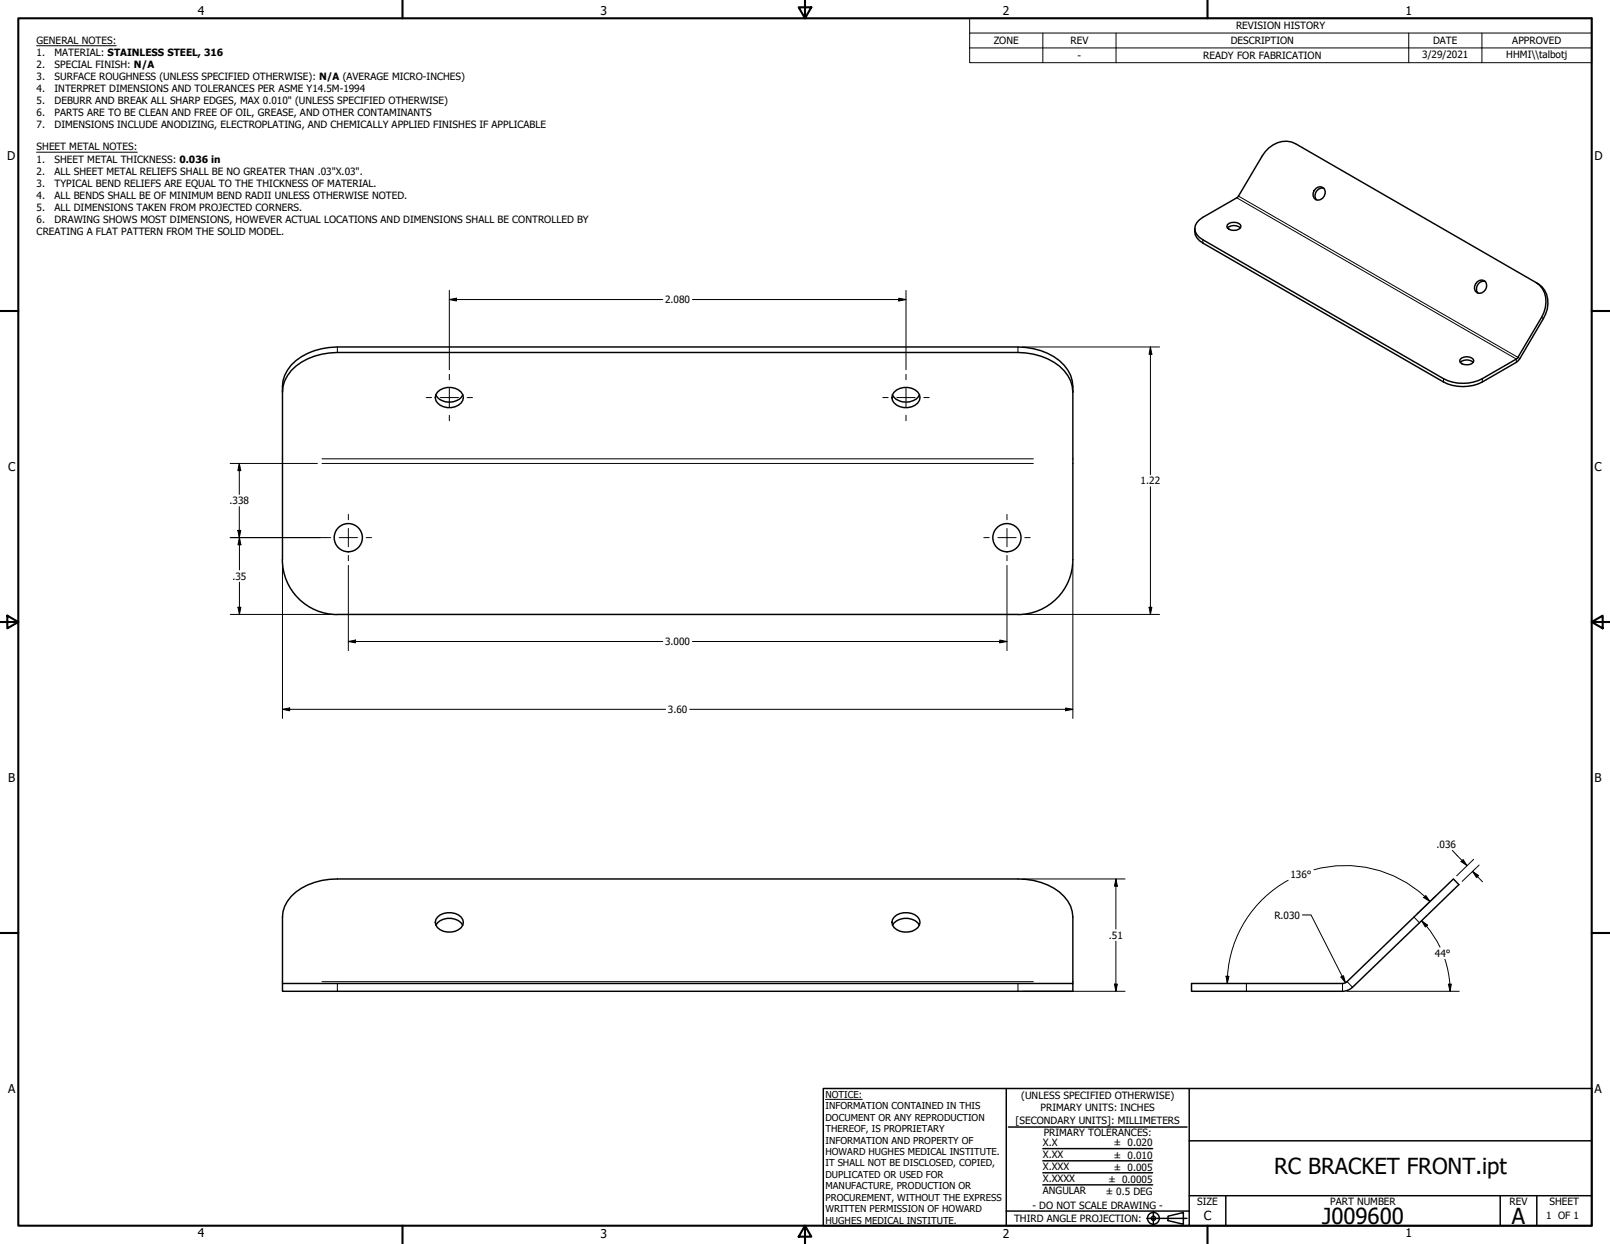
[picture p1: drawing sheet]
<svg xmlns="http://www.w3.org/2000/svg" width="559mm" height="432mm" viewBox="0 0 559 432" stroke-linecap="round" stroke-linejoin="round" font-family="sans-serif">
<!-- layer: Visible (ANSI) -->
<g fill="none" stroke="#000" stroke-width=".51">
<path d="M440.4 51.4a8.1 8.1 0 0 1 9.2-1.5l83.5 48.2a8.7 8.7 0 0 1 2 12.1l-8.5 14.2-12.1 7a14.9 14.9 0 0 1-13.5 0l-83.5-48.2a4.1 4.1 0 0 1-2.8-3.9 4.1 4.1 0 0 1 2.8-3.9l12.1-7 8.5-14.2zM414.7 79.3a4.6 4.6 0 0 0 2.8 5.1l83.5 48.2a14.9 14.9 0 0 0 13.5 0l12.4-7.4 8.8-14.6a8.7 8.7 0 0 0-2.4-12.4M426 78a3.5 3.5 0 0 1 4.5 0l.2 .6a2.92 2.92 0 0 1-4.7 .5zM426 79.1a3.3 3.3 0 0 1 4.5 0M456.7 65.4a1.98 1.98 0 0 1 2.8 0 1.98 1.98 0 0 1 .1 2.8 2.04 2.04 0 0 1-3 1.1 2.04 2.04 0 0 1-.5-3.1zM459.4 65.3a2.6 2.6 0 0 0-2.6 1.2 2.6 2.6 0 0 0 .1 2.9M512.7 97.8a1.98 1.98 0 0 1 2.8-.1 1.98 1.98 0 0 1 .1 2.8 2.04 2.04 0 0 1-2.9 1.1 2.04 2.04 0 0 1-.6-3.1zM515.5 97.7a2.58 2.58 0 0 0-2.7 1.1 2.58 2.58 0 0 0 .2 2.9M98 136.1a13.2 13.2 0 0 1 8.8-11.6 25.6 25.6 0 0 1 10.3-2.2h236.2a20.6 20.6 0 0 1 17.3 8.1l1 1.8 .8 3.9M151.3 137a5.6 5.6 0 0 0 9.4 0M151.8 136.1a5.7 5.7 0 0 1 8.8 .9 3.7 3.7 0 0 1-4 4.5 4.6 4.6 0 0 1-5.5-3.5l.2-1zM309.8 137a5.6 5.6 0 0 0 9.4 0"/>
<path d="M310.3 136.1a5.7 5.7 0 0 1 8.8 .9 3.7 3.7 0 0 1-4 4.5 4.6 4.6 0 0 1-5.5-3.5l.2-1zM506.8 124.7a3 3 0 0 1 4.7 .5 2.89 2.89 0 0 1-4.7 .6zM506.9 125.8a3.3 3.3 0 0 1 4.4 0M98 194.2a19.1 19.1 0 0 0 19.1 19.1h236.2a19 19 0 0 0 19.1-19M98 194.2v-60a13.2 13.2 0 0 1 8.8-11.6 25.6 25.6 0 0 1 10.3-2.2h236.2a20.6 20.6 0 0 1 17.3 8.1l1 1.8 .8 3.9v60M151.8 318.3a5.9 5.9 0 0 1 8.8 .9 3.6 3.6 0 0 1-4 4.3 4.6 4.6 0 0 1-5.5-3.3l.2-1zM310.3 318.3a5.9 5.9 0 0 1 8.8 .9 3.6 3.6 0 0 1-4 4.3 4.6 4.6 0 0 1-5.5-3.3l.2-1zM151.3 321.1a5.7 5.7 0 0 1 9.3 0M309.8 321.1a5.7 5.7 0 0 1 9.3 0M98 341.4v-23.1a12.7 12.7 0 0 1 8.8-11.1 24.6 24.6 0 0 1 10.3-2.1h236.2a20.7 20.7 0 0 1 17.3 7.7l1 1.8 .8 3.7v23.1M98 341.4h274.4v2.7h-274.4zM413.6 341.4l53-.1 .9-.6 36.9-35.6 1.9 1.9-36.9 35.7-1.6 1-1.8 .4h-52.4z"/>
<circle cx="120.9" cy="186.6" r="4.9"/>
<circle cx="349.5" cy="186.6" r="4.9"/>
</g>
<!-- layer: Visible Narrow (ANSI) -->
<g fill="none" stroke="#000" stroke-width=".35">
<path d="M429.3 68.7l97 55.9v1.2M429.9 68.1l97.6 56.4M417.5 83.2v1.2M535.1 110.2l.6 .4M117.1 120.6v1.7M353.3 120.6v1.7M501 131.4v1.2M514.5 131.4v1.2M111.8 159.3h246.8M111.8 160.9h246.8M490.9 318.4l1.6 1.8M111.8 340.7h246.8"/>
<path d="M117.1 341.5v2.5M353.3 341.5v2.5M432.6 341.5v2.5M466 341.5v2.5M467.7 340.8l1.6 1.8"/>
</g>
<!-- layer: Border (ANSI) -->
<g fill="none" stroke="#000" stroke-width=".72">
<path d="M6.3 6.3h546.1v419.1h-546.1zM139.7 0v6.3M277.2 2.5h4.4l-2.2 3.8zM279.4 0v6.3M419.1 0v6.3M0 107.9h6.3M552.4 107.9h6.4M0 215.9h6.3M2.5 213.7l3.8 2.2-3.8 2.2zM552.4 215.9l3.9-2.2v4.4zM552.4 215.9h6.4M0 323.8h6.3"/>
<path d="M552.4 323.8h6.4M139.7 425.4v6.4M279.4 425.4l2.2 3.9h-4.4zM279.4 425.4v6.4M419.1 425.4v6.4"/>
</g>
<!-- layer: Title (ANSI) -->
<g fill="none" stroke="#000" stroke-width=".51">
<path d="M285.8 377.8h266.6v47.6h-266.6zM349.2 377.8v47.6M412.7 377.8v47.6M350 391.2h62M361.9 398.7h38.1M412.7 396h139.7M361.9 411.3h38.1M361.9 407.1h38.1M361.9 402.9h38.1M412.7 415h139.7M425.4 415v10.4M520.7 415v10.4"/>
<path d="M533.4 415v10.4M349.2 420.4h63.5M398 422.9h14M400.3 420.6v4.6M405.4 422.1l5.3-1.2v4l-5.3-1.2z"/>
<circle cx="400.3" cy="422.9" r="2.05"/>
<circle cx="400.3" cy="422.9" r=".74"/>
</g>
<path d="M286.5 381.6h12.8" fill="none" stroke="#000" stroke-width=".35"/>
<!-- layer: Symbol (ANSI) -->
<path d="M12.7 15.9h27.6M336.5 11.5v-5.2h215.9v5.2M336.5 16.6h215.9M361.9 11.5v10.3M387.3 11.5v10.3M488.9 11.5v10.3M514.3 11.5v10.3M552.4 11.5h-215.9v5.1M552.4 11.5v10.3h-215.9v-5.2M12.7 52.8h35" fill="none" stroke="#000" stroke-width=".35"/>
<!-- layer: Dimension (ANSI) -->
<g fill="none" stroke="#000" stroke-width=".35">
<path d="M156 104l2.5-.5v1zM156 104h74M156 100.8v27.6M240.3 104h74.2M312 103.5l2.5 .5-2.5 .5zM314.5 100.8v27.6M354.9 120.4h47.6M399.3 120.4l.5 2.6h-1zM399.3 120.4v44.4M79.9 160.9h30.3M83.1 160.9l.5 2.5h-1.1zM83.1 160.9v10.7"/>
<path d="M83.1 175.9v10.7M399.3 169v44.3M79.9 186.6h33M82.5 184.1h1.1l-.5 2.5zM83.1 186.6l.5 2.5h-1zM83.1 186.6v11.2M98 195.8v53.6M120.9 196.3v29.5M349.5 196.3v29.5M372.4 195.8v53.6M79.9 213.3h35.6M82.6 210.8h1l-.5 2.5z"/>
<path d="M83.1 202.1v11.2M354.9 213.3h47.6M398.8 210.8h1l-.5 2.5zM120.9 222.7l2.5-.5v.9zM120.9 222.7h109.1M240.3 222.7h109.2M347 222.2l2.5 .5-2.5 .4zM98 246.2l2.5-.5v1zM98 246.2h133M239.4 246.2h133M369.9 245.7l2.5 .5-2.5 .5zM504.1 295.2l5.1 5.3"/>
<path d="M507.1 299l.7-.6 1.4 2.1zM511.5 298.3l-5.9 5.7M354.9 305.1h35.6M387.3 305.1l.5 2.5h-1zM387.3 305.1v17.4M447.1 305.5a40.9 40.9 0 0 0-21.1 35.9M452 317.6h3l12 23.5M456 301.9a41 41 0 0 1 40.3 11M493.4 319.6l2 1.5-.7 .7zM493.4 319.6a35.3 35.3 0 0 1 6.4 9.2M494.2 311.6l.7-.7 1.4 2zM498.6 310.7l-6.7 6.5"/>
<path d="M511.1 302.5l2.1 1.4-.7 .7zM511.1 302.5l3.5 3.6M513.4 300.3l-5.9 5.6M387.3 326.7v17.4M425.5 338.8l1.1 .1-.6 2.5zM465.4 339.1l.9-.4 .7 2.4zM501.5 333l.6 1.8a35.3 35.3 0 0 1 1.2 9.3M354.9 344.1h35.6M386.8 341.6h1l-.5 2.5zM422.8 341.4h8.2M467.5 344.1h39M502.7 341.6h1l-.4 2.5z"/>
</g>
<g fill="#000">
<path d="M156 104l2.5-.5v1z" fill-rule="evenodd"/>
<path d="M312 103.5l2.5 .5-2.5 .5z" fill-rule="evenodd"/>
<path d="M399.3 120.4l.5 2.6h-1z" fill-rule="evenodd"/>
<path d="M83.1 160.9l.5 2.5h-1.1z" fill-rule="evenodd"/>
<path d="M82.5 184.1h1.1l-.5 2.5z" fill-rule="evenodd"/>
<path d="M83.1 186.6l.5 2.5h-1z" fill-rule="evenodd"/>
<path d="M82.6 210.8h1l-.5 2.5z" fill-rule="evenodd"/>
<path d="M398.8 210.8h1l-.5 2.5z" fill-rule="evenodd"/>
<path d="M120.9 222.7l2.5-.5v.9z" fill-rule="evenodd"/>
<path d="M347 222.2l2.5 .5-2.5 .4z" fill-rule="evenodd"/>
<path d="M98 246.2l2.5-.5v1z" fill-rule="evenodd"/>
<path d="M369.9 245.7l2.5 .5-2.5 .5z" fill-rule="evenodd"/>
<path d="M507.1 299l.7-.6 1.4 2.1z" fill-rule="evenodd"/>
<path d="M387.3 305.1l.5 2.5h-1z" fill-rule="evenodd"/>
<path d="M494.2 311.6l.7-.7 1.4 2z" fill-rule="evenodd"/>
<path d="M511.1 302.5l2.1 1.4-.7 .7z" fill-rule="evenodd"/>
<path d="M425.5 338.8l1.1 .1-.6 2.5z" fill-rule="evenodd"/>
<path d="M465.4 339.1l.9-.4 .7 2.4z" fill-rule="evenodd"/>
<path d="M493.4 319.6l2 1.5-.7 .7z" fill-rule="evenodd"/>
<path d="M386.8 341.6h1l-.5 2.5z" fill-rule="evenodd"/>
<path d="M502.7 341.6h1l-.4 2.5z" fill-rule="evenodd"/>
</g>
<!-- layer: Center Mark (ANSI) -->
<g fill="none" stroke="#000" stroke-width=".35">
<path d="M147.9 138h1.9M152.8 138h6.3M156 129.9v1.9M156 134.8v6.4M162.1 138h1.9M306.4 138h1.9M311.3 138h6.3M314.5 129.9v1.9M314.5 134.8v6.4M320.6 138h1.9M156 144.1v1.9M314.5 144.1v1.9"/>
<path d="M120.9 178.6v1.8M349.5 178.6v1.8M112.9 186.6h1.8M117.7 186.6h6.4M120.9 183.4v6.4M120.9 192.8v1.8M127.1 186.6h1.8M341.5 186.6h1.8M346.3 186.6h6.4M349.5 183.4v6.4M349.5 192.8v1.8M355.7 186.6h1.8"/>
</g>
<g font-size="7.7">
<text x="442.2" y="407.6">RC BRACKET FRONT.ipt</text>
<text x="458.9" y="424.8">J009600</text>
<text x="524.7" y="424.7">A</text>
</g>
<text font-size="4.4" x="417.8" y="423.5">C</text>
<g font-size="4.2">
<text x="68.7" y="5.3">4</text>
<text x="208.4" y="5.3">3</text>
<text x="348.1" y="5.3">2</text>
<text x="487.8" y="5.3">1</text>
<text x="2.5" y="55.5">D</text>
<text x="553.5" y="55.5">D</text>
<text x="2.8" y="163.5">C</text>
<text x="553.5" y="163.5">C</text>
<text x="2.9" y="271.4">B</text>
<text x="553.5" y="271.4">B</text>
<text x="2.8" y="379.3">A</text>
<text x="553.5" y="379.3">A</text>
<text x="68.7" y="429.5">4</text>
<text x="208.4" y="429.6">3</text>
<text x="348.1" y="429.6">2</text>
<text x="487.8" y="429.5">1</text>
</g>
<g font-size="3.5">
<text x="429" y="10.2">REVISION HISTORY</text>
<text x="12.7" y="15.3">GENERAL NOTES:</text>
<text x="344.9" y="15.3">ZONE</text>
<text x="371.5" y="15.3">REV</text>
<text x="427.2" y="15.3">DESCRIPTION</text>
<text x="497.4" y="15.3">DATE</text>
<text x="524.9" y="15.3">APPROVED</text>
<text x="12.7" y="19.5">1.</text>
<text x="12.7" y="23.7">2.</text>
<text x="18.9" y="19.5">MATERIAL: STAINLESS STEEL, 316</text>
<text x="18.9" y="23.7">SPECIAL FINISH: N/A</text>
<text x="374" y="20.3">-</text>
<text x="417.6" y="20.4">READY FOR FABRICATION</text>
<text x="493.6" y="20.2">3/29/2021</text>
<text x="522.8" y="20.2">HHMI\\talbotj</text>
<text x="12.7" y="27.9">3.</text>
<text x="18.9" y="27.9">SURFACE ROUGHNESS (UNLESS SPECIFIED OTHERWISE): N/A (AVERAGE MICRO-INCHES)</text>
<text x="12.7" y="32">4.</text>
<text x="18.9" y="32">INTERPRET DIMENSIONS AND TOLERANCES PER ASME Y14.5M-1994</text>
<text x="12.7" y="36.2">5.</text>
<text x="12.7" y="40.4">6.</text>
<text x="18.9" y="36.2">DEBURR AND BREAK ALL SHARP EDGES, MAX 0.010&quot; (UNLESS SPECIFIED OTHERWISE)</text>
<text x="18.9" y="40.4">PARTS ARE TO BE CLEAN AND FREE OF OIL, GREASE, AND OTHER CONTAMINANTS</text>
<text x="12.7" y="44.6">7.</text>
<text x="18.9" y="44.6">DIMENSIONS INCLUDE ANODIZING, ELECTROPLATING, AND CHEMICALLY APPLIED FINISHES IF APPLICABLE</text>
<text x="12.7" y="52.2">SHEET METAL NOTES:</text>
<text x="12.7" y="56.4">1.</text>
<text x="18.9" y="56.4">SHEET METAL THICKNESS: 0.036 in</text>
<text x="12.7" y="60.6">2.</text>
<text x="12.7" y="64.8">3.</text>
<text x="18.9" y="60.6">ALL SHEET METAL RELIEFS SHALL BE NO GREATER THAN .03&quot;X.03&quot;.</text>
<text x="18.9" y="64.8">TYPICAL BEND RELIEFS ARE EQUAL TO THE THICKNESS OF MATERIAL.</text>
<text x="12.7" y="69">4.</text>
<text x="18.9" y="69">ALL BENDS SHALL BE OF MINIMUM BEND RADII UNLESS OTHERWISE NOTED.</text>
<text x="12.7" y="73.2">5.</text>
<text x="12.7" y="77.3">6.</text>
<text x="18.9" y="73.2">ALL DIMENSIONS TAKEN FROM PROJECTED CORNERS.</text>
<text x="18.9" y="77.3">DRAWING SHOWS MOST DIMENSIONS, HOWEVER ACTUAL LOCATIONS AND DIMENSIONS SHALL BE CONTROLLED BY</text>
<text x="12.7" y="81.5">CREATING A FLAT PATTERN FROM THE SOLID MODEL.</text>
<text x="230.8" y="105.2">2.080</text>
<text x="395.9" y="168.1">1.22</text>
<text x="79.7" y="175">.338</text>
<text x="80.6" y="201.2">.35</text>
<text x="230.8" y="223.9">3.000</text>
<text x="231.8" y="247.5">3.60</text>
<text x="498.6" y="294.3">.036</text>
<text x="447.9" y="304.7">136°</text>
<text x="442.3" y="318.9">R.030</text>
<text x="384.9" y="325.8">.51</text>
<text x="498" y="332.2">44°</text>
<text x="354.5" y="381.6">(UNLESS SPECIFIED OTHERWISE)</text>
<text x="352.5" y="390">[SECONDARY UNITS]: MILLIMETERS</text>
<text x="361.1" y="385.8">PRIMARY UNITS: INCHES</text>
<text x="362.2" y="394.2">PRIMARY TOLERANCES:</text>
<text x="361.9" y="397.9">X.X</text>
<text x="386.6" y="397.9">± 0.020</text>
<text x="361.9" y="402.1">X.XX</text>
<text x="361.9" y="406.3">X.XXX</text>
<text x="386.6" y="402.1">± 0.010</text>
<text x="386.6" y="406.3">± 0.005</text>
<text x="361.9" y="410.4">X.XXXX</text>
<text x="384.7" y="410.5">± 0.0005</text>
<text x="358.4" y="419.7">- DO NOT SCALE DRAWING -</text>
<text x="361.9" y="414.6">ANGULAR</text>
<text x="383.8" y="414.7">± 0.5 DEG</text>
<text x="415.5" y="418.4">SIZE</text>
<text x="461.6" y="418.3">PART NUMBER</text>
<text x="523.9" y="418.3">REV</text>
<text x="537.8" y="418.4">SHEET</text>
<text x="352" y="424.2">THIRD ANGLE PROJECTION:</text>
<text x="536.7" y="423.2">1 OF 1</text>
</g>
<g font-size="3.3">
<text x="286.5" y="381">NOTICE:</text>
<text x="286.5" y="385">INFORMATION CONTAINED IN THIS</text>
<text x="286.5" y="389">DOCUMENT OR ANY REPRODUCTION</text>
<text x="286.5" y="393">THEREOF, IS PROPRIETARY</text>
<text x="286.5" y="397">INFORMATION AND PROPERTY OF</text>
<text x="286.5" y="400.9">HOWARD HUGHES MEDICAL INSTITUTE.</text>
<text x="286.5" y="404.9">IT SHALL NOT BE DISCLOSED, COPIED,</text>
<text x="286.5" y="408.9">DUPLICATED OR USED FOR</text>
<text x="286.5" y="412.8">MANUFACTURE, PRODUCTION OR</text>
<text x="286.5" y="416.8">PROCUREMENT, WITHOUT THE EXPRESS</text>
<text x="286.5" y="420.8">WRITTEN PERMISSION OF HOWARD</text>
<text x="286.5" y="424.8">HUGHES MEDICAL INSTITUTE.</text>
</g>
</svg>
